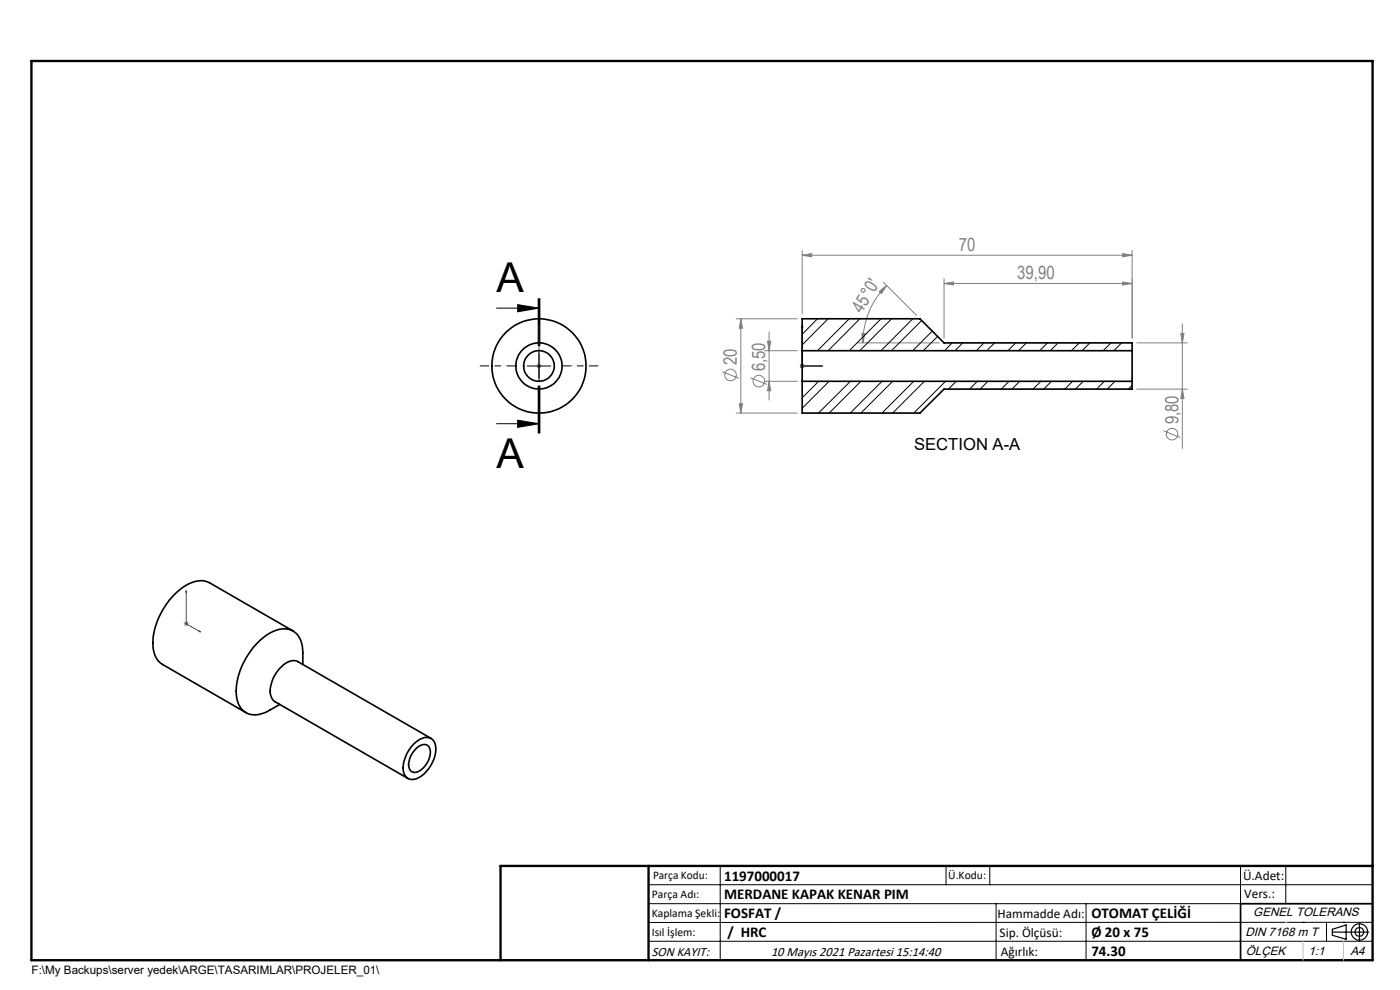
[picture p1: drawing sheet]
<svg xmlns="http://www.w3.org/2000/svg" width="297mm" height="210mm" viewBox="0 0 297 210" stroke-linecap="round" stroke-linejoin="round" font-family="sans-serif">
<g fill="none" stroke="#808080" stroke-width=".21">
<path d="M170.2 54.1l2-.3v.7zM170.2 53.1v13.5M170.2 54.1h70M187.4 59.9l7.1 7M200.3 59.1v12.6M238.2 53.8l2 .3-2 .4zM238.2 59.8l2 .3-2 .4zM240.2 53.1v18.6M113.8 77.6h1M114 77.3l.7 .7M114.3 77.1v1M114.7 77.3l-.7 .7"/>
<path d="M153.2 78.8l3.5 1.4M156.2 67.6h13M157.2 67.6v20M157.2 67.6l.3 2h-.7zM162.2 74.4h7M162.8 72.4h.7l-.3 2zM163.2 70.4v14.5M169.7 77.6h1M169.8 77.3l.7 .7M170.2 77.1v1M170.5 77.3l-.7 .7M182 72.7h17.3"/>
<path d="M182.8 70.7l.7 .1-.4 1.9zM186.5 61.8l1.6-1.2-1.1 1.7zM188.1 60.6a16.9 16.9 0 0 0-5 12.1M200.3 60.1l2-.3v.7zM200.3 60.1h39.9M241.2 72.7h10.6M250.5 70.7h.7l-.4 2zM250.8 68.7v26.4M156.2 87.6h13M156.8 85.6h.7l-.3 2zM159.2 80.1l3.5 1.5M162.2 80.9h7"/>
<path d="M163.2 80.9l.3 2h-.7zM241.2 82.5h10.6M246.9 91.4l3.5 1.4M250.8 82.5l.4 2h-.7zM39 132.3h1M39.2 132l.7 .7M39.5 131.8v1M39.9 132l-.7 .7"/>
<circle cx="155" cy="79.5" r="1.24"/>
<circle cx="161" cy="80.8" r="1.24"/>
<circle cx="248.6" cy="92.1" r="1.24"/>
</g>
<g fill="none" stroke="#000" stroke-width=".21">
<path d="M105.3 65.4h9M109.8 64.6l4.5 .8-4.5 .7zM111.8 77.6h5M114.2 63.4v10M114.3 75.1v5M114.4 63.4v10M114.5 63.4v10M105.3 89.9h9M109.8 89.1l4.5 .8-4.5 .8zM114.2 81.9v10M114.4 81.9v10M114.5 81.9v10z"/>
<path d="M137.6 187.7h153.6M137.6 191.7h153.6M137.6 199.7h153.6M152.8 183.7v20M200.7 183.7v4M210 183.7v4M211.3 191.7v12M230.4 191.7v12M263.2 183.7v20M272.8 183.7v8M276.4 195.6h.1M281.4 195.6v4.1"/>
<path d="M285 195.6h.1M291.2 195.6l-153.6 .1"/>
</g>
<g fill="none" stroke="#000" stroke-width=".25">
<path d="M282.6 197.7h7.8M282.6 197.1l3-.9v3l-3-.8zM288.4 195.8v3.8M106.2 203.7h185"/>
<circle cx="288.4" cy="197.7" r="1.74"/>
<circle cx="288.4" cy="197.7" r=".93"/>
</g>
<path d="M114.3 77.5v.2zM114.3 69.1v.4v-.4M114.3 77.6h.1M114.3 69.1v8.5M170.2 69.1v8.5h4.2M170.2 69.1l.1 .4h-.2zM174 77.5l.4 .1-.4 .1zM39.5 125.3l.1 .4-.2-.1zM39.5 125.3v7l3 1.7M42.2 133.8l.3 .2h-.3z" fill="none" stroke="#00f" stroke-width=".21"/>
<path d="M109.4 77.6h-7.5M114.4 72.6v-7.5M119.4 77.6h7.5M114.4 82.6v7.5" fill="none" stroke="#000" stroke-width=".21" stroke-dasharray="15.2 1.3 1.3 1.3" stroke-dashoffset="13.4"/>
<path d="M114.4 63.4v28.5" fill="none" stroke="#000" stroke-width=".21" stroke-dasharray="6.3 1.3 1.3 1.3" stroke-dashoffset="-.9"/>
<path d="M291.2 191.7h-28v12" fill="none" stroke="#000" stroke-width=".35"/>
<path d="M6.7 12.9h284.5v190.8h-284.5zM137.6 183.7v20M291.2 183.7h-185v20" fill="none" stroke="#000" stroke-width=".5"/>
<path d="M276.4 199.7v4M285 199.7v4" fill="none" stroke="#c0c0c0" stroke-width=".21"/>
<path d="M272.8 195.6h.1" fill="none" stroke="#c0c0c0" stroke-width=".25"/>
<path d="M109.8 64.6l4.5 .8-4.5 .7zM109.8 89.1l4.5 .8-4.5 .8z" fill="#000"/>
<g fill="#00f">
<path d="M114.3 77.5v.2zM114.3 69.1v.4z"/>
<path d="M42.2 133.8l.3 .2h-.3zM39.5 125.3l.1 .4-.2-.1z"/>
<path d="M174 77.5l.4 .1-.4 .1zM170.2 69.1l.1 .4h-.2zM174 77.5l.4 .1-.4 .1zM170.2 69.1l.1 .4h-.2z"/>
</g>
<g fill="#808080">
<path d="M238.2 53.8l2 .3-2 .4zM170.2 54.1l2-.3v.7z"/>
<path d="M200.3 60.1l2-.3v.7zM238.2 59.8l2 .3-2 .4z"/>
<path d="M186.5 61.8l1.6-1.2-1.1 1.7zM182.8 70.7l.7 .1-.4 1.9z"/>
<path d="M250.5 70.7h.7l-.4 2zM250.8 82.5l.4 2h-.7zM157.2 67.6l.3 2h-.7zM156.8 85.6h.7l-.3 2zM162.8 72.4h.7l-.3 2zM163.2 80.9l.3 2h-.7z"/>
</g>
<g fill="none" stroke="#000" stroke-width=".35">
<path d="M170.2 74.4v6.5M170.2 74.4v-6.8h25l5.1 5.1h39.9v1.7M170.2 74.4h70M240.2 74.4v6.5M170.2 80.9h70M170.2 80.9v6.7h25l5.1-5.1h39.9v-1.6M62.2 133.8l-17.7-10.2a5.5 5.5 0 0 0-5.6 .9 15.6 15.6 0 0 0-6.4 12.6 4.7 4.7 0 0 0 2 3.9l17.7 10.2M64.2 140.9a13.2 13.2 0 0 0-.4-5 3.8 3.8 0 0 0-5.4-2.1 14.8 14.8 0 0 0-8.1 10.5 6.6 6.6 0 0 0 1.5 6.6 4.6 4.6 0 0 0 5.4-.2l2.1-1.3M87.9 157.7a3.2 3.2 0 0 1 3.6-1 3.2 3.2 0 0 1 .7 3.8 7 7 0 0 1-4.3 4.8 2.05 2.05 0 0 1-2.4-2.4 7.9 7.9 0 0 1 2.4-5.2zM88.5 158.5a1.57 1.57 0 0 1 2.6 .2 4.4 4.4 0 0 1-3.2 5.2 1.55 1.55 0 0 1-1.2-2.1 5.7 5.7 0 0 1 1.8-3.3zM91.4 156.6l-28.2-16.2a2.99 2.99 0 0 0-3.5 1 7.1 7.1 0 0 0-2.3 6.1l.3 .8 .5 .5 28.3 16.3"/>
<circle cx="114.3" cy="77.6" r="4.9"/>
<circle cx="114.3" cy="77.6" r="3.2"/>
<circle cx="114.3" cy="77.6" r="10"/>
</g>
<g fill="none" stroke="#000" stroke-width=".21">
<path d="M173.4 67.6l-3.2 3.3M175.7 67.6l-5.5 5.6M180.2 67.6l-6.8 6.8M182.4 67.6l-6.7 6.8M186.9 67.6l-6.7 6.8M189.2 67.6l-6.8 6.8M193.6 67.6l-6.7 6.8M195.5 68l-6.4 6.4M197.8 70.2l-4.2 4.2M198.9 71.4l-3 3M202 72.7l-1.6 1.7M204.3 72.7l-1.7 1.7"/>
<path d="M208.7 72.7l-1.6 1.7M211 72.7l-1.7 1.7M215.5 72.7l-1.7 1.7M217.7 72.7l-1.6 1.7M222.2 72.7l-1.6 1.7M224.5 72.7l-1.7 1.7M229 72.7l-1.7 1.7M231.2 72.7l-1.6 1.7M235.7 72.7l-1.7 1.7M237.9 72.7l-1.6 1.7M173.7 80.9l-3.5 3.5M175.9 80.9l-5.7 5.7"/>
<path d="M180.4 80.9l-6.8 6.7M182.6 80.9l-6.7 6.7M187.1 80.9l-6.7 6.7M189.4 80.9l-6.8 6.7M193.9 80.9l-6.8 6.7M196.1 80.9l-6.7 6.7M200.6 80.9l-6.7 6.7M202.8 80.9l-1.6 1.6M207.3 80.9l-1.6 1.6M209.6 80.9l-1.7 1.6M214.1 80.9l-1.7 1.6M216.3 80.9l-1.6 1.6"/>
<path d="M220.8 80.9l-1.7 1.6M223.1 80.9l-1.7 1.6M227.5 80.9l-1.6 1.6M229.8 80.9l-1.7 1.6M234.3 80.9l-1.7 1.6M236.5 80.9l-1.6 1.6M240.2 81.7l-.8 .8"/>
</g>
<g font-size="8.7">
<text x="105.4" y="61.9">A</text>
<text x="105.4" y="99.3">A</text>
</g>
<g font-size="3.9" fill="#808080">
<text x="203.4" y="53.2">70</text>
<text x="215.8" y="59.2">39,90</text>
<text x="182.9" y="66.6" transform="rotate(-59 182.9 66.6)">45°0'</text>
<text x="156.3" y="77.5" transform="rotate(-90 156.3 77.5)">20</text>
<text x="162.3" y="78.8" transform="rotate(-90 162.3 78.8)">6,50</text>
<text x="250" y="90" transform="rotate(-90 250 90)">9,80</text>
</g>
<text font-size="3.5" x="193.9" y="95.4">SECTION A-A</text>
<g font-size="3.2">
<text x="153.6" y="190.8">MERDANE KAPAK KENAR PIM</text>
<text x="153.6" y="186.8">1197000017</text>
<text x="153.6" y="194.8">FOSFAT /</text>
<text x="231.5" y="194.8">OTOMAT ÇELİĞİ</text>
<text x="154.3" y="198.8">/ HRC</text>
<text x="231.5" y="198.7">Ø 20 x 75</text>
<text x="231.5" y="202.8">74.30</text>
</g>
<g font-size="2.8">
<text x="263.7" y="186.7">Ü.Adet:</text>
<text x="263.9" y="190.5">Vers.:</text>
<text x="211.6" y="194.8">Hammadde Adı:</text>
<text x="138.3" y="202.8">SON KAYIT:</text>
<text x="163.6" y="202.8">10 Mayıs 2021 Pazartesi 15:14:40</text>
<text x="212.1" y="198.7">Sip. Ölçüsü:</text>
<text x="212.3" y="202.7">Ağırlık:</text>
</g>
<g font-size="2.6">
<text x="265.9" y="194.4">GENEL TOLERANS</text>
<text x="264.2" y="198.5">DIN 7168 m T</text>
<text x="264.3" y="202.6">ÖLÇEK</text>
<text x="277.6" y="202.6">1:1</text>
<text x="286.5" y="202.6">A4</text>
</g>
<g font-size="2.5">
<text x="138.3" y="190.5">Parça Adı:</text>
<text x="138.5" y="186.5">Parça Kodu:</text>
<text x="201.2" y="186.5">Ü.Kodu:</text>
<text x="138.3" y="194.5">Kaplama Şekli:</text>
<text x="138.3" y="198.6">Isıl İşlem:</text>
<text x="6.7" y="206.7">F:\My Backups\server yedek\ARGE\TASARIMLAR\PROJELER_01\</text>
</g>
</svg>
